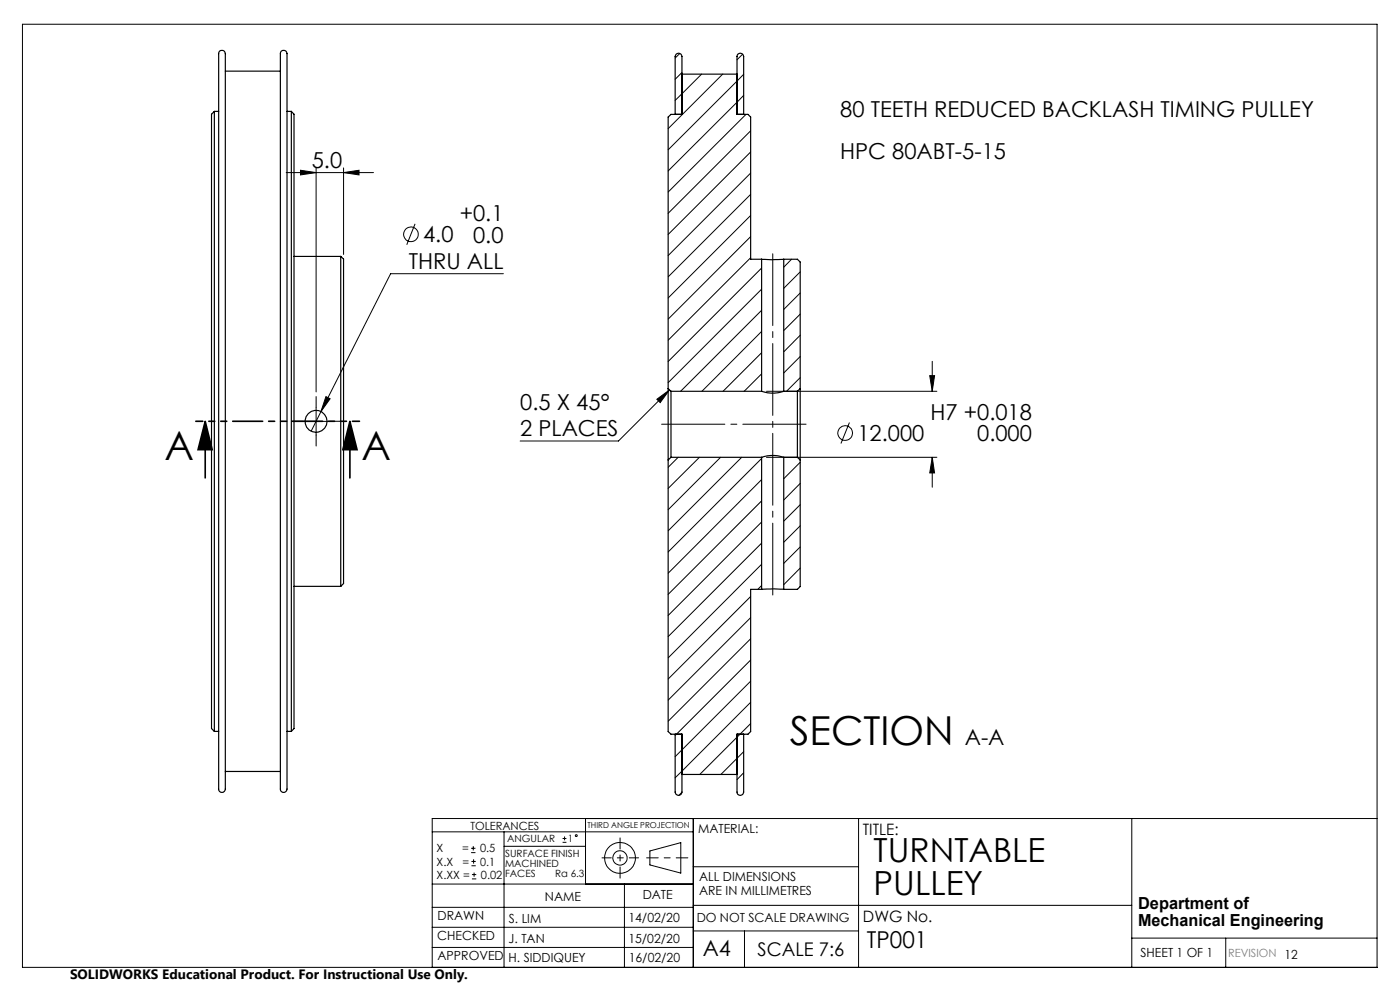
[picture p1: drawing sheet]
<svg xmlns="http://www.w3.org/2000/svg" width="297mm" height="210mm" viewBox="0 0 297 210" stroke-linecap="round" stroke-linejoin="round" font-family="sans-serif">
<g fill="none" stroke="#000" stroke-width=".21">
<path d="M4.8 5.1h287.3v200.1h-287.3zM144.2 11.4l-1 .9M144.7 15.4l-1.5 1.4M148.8 15.7l-5.6 5.6M153.3 15.7l-11.6 11.6M157.6 11.5l-1.2 1.2M157.8 15.8l-16.1 16M60.7 36.6h18.5M63.7 36.1l3.4 .5-3.4 .5zM67.1 35.6v47.5M72.9 36.6l3.3-.5v1zM72.9 35.6v18.4"/>
<path d="M157.8 20.2l-16.1 16.1M158.3 24.3l-16.6 16.4M159.2 27.8l-17.5 17.5M159.2 32.2l-17.5 17.5M159.2 36.7l-17.5 17.5M88.1 47.5l-1.8 4.4M106.8 58.1h-23.9l-14.8 29.2M159.2 41.2l-17.5 17.5M159.2 45.7l-17.5 17.5M159.2 50.2l-17.5 17.5M159.2 54.7l-17.5 17.5M161.6 56.9l-19.9 19.8"/>
<path d="M167.9 55l-1.6 1.7M169.8 57.7l-3.5 3.5M161.6 65.8l-17.2 17.2M161.6 70.3l-12.7 12.7M161.6 74.8l-8.2 8.2M161.6 79.3l-3.7 3.7M161.6 61.3l-19.9 19.9M169.8 62.2l-3.5 3.4M169.8 66.6l-3.5 3.5M169.8 71.1l-3.5 3.5M169.8 75.6l-3.5 3.5M197.2 79.7h1.1l-.5 3.3z"/>
<path d="M197.8 76.7v6.3M64.1 89.4h5.9M67.1 86.5v5.8M68.1 87.3l-2.1 4.2M69.1 84.1l.9 .5-1.9 2.7zM139.3 84.7l2.7-2-1.9 2.7zM142 82.7l-10.8 10.8h-20.9M143.9 97l-2.2 2.1M148.4 97l-6.7 6.6M152.9 97l-11.2 11.1M157.3 97l-15.6 15.6M161.6 97.3l-19.9 19.8"/>
<path d="M162.6 83h36.2M162.6 97h36.2M166.3 97v.1M169.8 80.1l-2.9 2.9M169.8 98.1l-3.5 3.5M180.2 89.6l-1.8 4.5M197.8 97l.5 3.3h-1.1zM197.8 97v6.4M161.6 101.7l-19.9 19.9M161.6 106.2l-19.9 19.9M161.6 110.7l-19.9 19.9M161.6 115.2l-19.9 19.8"/>
<path d="M161.6 119.7l-19.9 19.9M169.8 102.5l-3.5 3.6M169.8 107.1l-3.5 3.5M169.8 111.5l-3.5 3.5M169.8 116l-3.5 3.5M159.2 126.5l-17.5 17.5M159.2 131l-17.5 17.5M159.2 135.5l-17.5 17.5M161.6 124.2l-.8 .8M169.8 120.5l-3.5 3.5M157.8 159.4l-4.9 4.9M159.2 140l-16 16"/>
<path d="M159.2 144.5l-16 16M159.2 149l-16 16M159.2 153.5l-10.8 10.8M91.7 176.5h55.4M99.9 179.9h1M100.4 179.5v.9M106.9 176.5v28.7M106.9 179.5h17.3M119.3 178.7h.9M119.3 177.9h.9M119.8 177.4v.9M124.2 173.6v13.9"/>
<path d="M144.7 168.1l-.7 .6M147.1 173.6v31.6M157.8 163.9l-1.4 1.5M182.1 173.6v31.6M240.1 173.6v31.6M292.1 173.6h-200.4v31.6M91.7 196.7h55.4M91.7 192.5h55.4M91.7 187.5h55.4M99.9 180.9h1M100 183.6h.9M100 182.7h.9"/>
<path d="M100.1 186.4h.9M100.1 185.5h.9M100.5 182.3v.9M100.6 185.1v.9M132.5 187.5v17.7M137.9 180.5l6.5-1.8v6.5l-6.5-1.7zM147.1 183.9h35M147.1 197.5h35M147.1 192h93M157.9 197.5v7.7M240.1 199h52M260 199v6.2"/>
<path d="M91.7 201h55.4"/>
<circle cx="87.2" cy="49.7" r="1.56"/>
<circle cx="179.3" cy="91.9" r="1.56"/>
<circle cx="122.2" cy="177.3" r=".2"/>
<circle cx="131.5" cy="182" r="1.52"/>
<circle cx="131.5" cy="182" r="3.3"/>
</g>
<path d="M145.9 182h-8.7" fill="none" stroke="#000" stroke-width=".21" stroke-dasharray="15.2 1.3 1.3 1.3" stroke-dashoffset="12.8"/>
<path d="M131.5 177.7v8.6" fill="none" stroke="#000" stroke-width=".21" stroke-dasharray="15.2 1.3 1.3 1.3" stroke-dashoffset="12.9"/>
<path d="M127.7 182h7.8" fill="none" stroke="#000" stroke-width=".21" stroke-dasharray="15.2 1.3 1.3 1.3" stroke-dashoffset="13.3"/>
<path d="M43.5 89.4l1.5 6h-3zM43.5 89.4v12M74.2 89.4l1.5 6h-3zM74.2 89.4v12" fill="none" stroke="#000" stroke-width=".35"/>
<path d="M163.9 53v74.1" fill="none" stroke="#000" stroke-width=".21" stroke-dasharray="15.2 1.3 1.3 1.3" stroke-dashoffset="-.8"/>
<path d="M171 90h-30.6" fill="none" stroke="#000" stroke-width=".21" stroke-dasharray="15.2 1.3 1.3 1.3" stroke-dashoffset="1.8"/>
<path d="M64.1 89.4h-2.3M67.1 86.4v-2.3M67.1 92.3v2.3M70 89.4h2.3" fill="none" stroke="#000" stroke-width=".21" stroke-dasharray="15.2 1.3 1.3 1.3"/>
<path d="M76.3 89.4h-34.8" fill="none" stroke="#000" stroke-width=".35" stroke-dasharray="6.3 1.3 1.3 1.3 1.3 1.3" stroke-dashoffset="4.9"/>
<g fill="#000">
<path d="M72.9 36.6l3.3-.5v1zM63.7 36.1l3.4 .5-3.4 .5zM69.1 84.1l-1 3.2 1.9-2.7zM197.2 79.7h1.1l-.5 3.3zM197.8 97l.5 3.3h-1.1zM139.3 84.7l2.7-2-1.9 2.7z"/>
<path d="M74.2 89.4l1.5 6h-3zM43.5 89.4l1.5 6h-3z"/>
</g>
<g fill="none" stroke="#000" stroke-width=".25">
<path d="M46.6 10.9a.81 .81 0 0 1 1 0 .81 .81 0 0 1 .2 .9v154.9a.95 .95 0 0 1-1 1.4l-.2-.2a7.7 7.7 0 0 1-.2-3.3v-150a10.7 10.7 0 0 1 .2-3.7zM47.8 15.1h11.7M59.7 10.9a.81 .81 0 0 1 1 0 .81 .81 0 0 1 .2 .9v154.9a.95 .95 0 0 1-1 1.4l-.2-.2a7.7 7.7 0 0 1-.2-3.3v-150a10.7 10.7 0 0 1 .2-3.7zM144.7 15.7h11.7M45.5 23.6l-.6 .6v130.3l.6 .6M45.5 23.6v131.5M45.5 23.6h.9M60.9 23.6h.9M61.8 23.6v131.5M61.8 23.6l.6 .6v130.3l-.6 .6M143.2 24.3v-12.3a.72 .72 0 0 1 .8-.7 .72 .72 0 0 1 .7 .7v12.3h-2.4l-.6 .5v57.6M157.8 24.3v-12.3a.71 .71 0 0 0-.7-.7 .71 .71 0 0 0-.7 .7v12.3h2.3l.5 .5v30.2h2.4"/>
<path d="M62.4 54.4h9.9M72.3 54.4l.6 .6v68.8l-.6 .6M72.3 54.4v70M161.6 55h4.7M161.6 55v28M166.3 55v28M166.3 55h2.9l.6 .6v26.8M141.7 97.6v57.6l.6 .5h2.4v12.3a.72 .72 0 0 1-.7 .7 .72 .72 0 0 1-.8-.7v-12.3M141.7 82.4v15.2M141.7 82.4l.6 .6M142.3 83v14M142.3 97h19.3"/>
<path d="M142.3 83h19.3M142.3 97l-.6 .6M161.6 83a7.1 7.1 0 0 0 4.7 0M161.6 97a7.1 7.1 0 0 1 4.7 0M161.6 97v28M166.3 97v28M166.3 97h2.9M166.3 83h2.9M169.2 83v14M169.2 97l.6 .6M169.8 82.4v15.2M169.8 97.6v26.8l-.6 .6h-2.9"/>
<path d="M169.8 82.4l-.6 .6M62.4 124.4h9.9M161.6 125h-2.4v30.2l-.5 .5h-2.3v12.3a.71 .71 0 0 0 .7 .7 .71 .71 0 0 0 .7-.7v-12.3M161.6 125h4.7M45.5 155.1h.9M60.9 155.1h.9M47.8 163.6h11.7M144.7 164.3h11.7"/>
<circle cx="67" cy="89.4" r="2.33"/>
</g>
<g font-size="8.5">
<text x="34.9" y="97.5">A</text>
<text x="76.7" y="97.5">A</text>
<text x="167.5" y="158">SECTION</text>
</g>
<g font-size="7.1">
<text x="185.3" y="182.8">TURNTABLE</text>
<text x="185.3" y="189.9">PULLEY</text>
</g>
<text font-size="4.9" x="183.9" y="201">TP001</text>
<g font-size="4.7">
<text x="178.2" y="24.7">80 TEETH REDUCED BACKLASH TIMING PULLEY</text>
<text x="66.1" y="35.6">5.0</text>
<text x="178.2" y="33.8">HPC 80ABT-5-15</text>
<text x="97.5" y="46.9">+0.1</text>
<text x="89.8" y="51.4">4.0</text>
<text x="100.4" y="51.5">0.0</text>
<text x="86.7" y="57">THRU ALL</text>
<text x="110.4" y="87">0.5 X 45°</text>
<text x="197.4" y="89.1">H7 +0.018</text>
<text x="110.4" y="92.5">2 PLACES</text>
<text x="181.9" y="93.6">12.000</text>
<text x="207.3" y="93.6">0.000</text>
<text x="204.7" y="158">A-A</text>
<text x="149.1" y="202.9">A4</text>
</g>
<text font-size="4" x="160.7" y="202.8">SCALE 7:6</text>
<g font-size="3.5">
<text x="241.4" y="192.8">Department of</text>
<text x="241.4" y="196.3">Mechanical Engineering</text>
</g>
<g font-size="3.3">
<text x="183" y="177.2">TITLE:</text>
<text x="183.1" y="195.7">DWG No.</text>
</g>
<text font-size="2.9" x="14.9" y="207.6">SOLIDWORKS Educational Product. For Instructional Use Only.</text>
<g font-size="2.7">
<text x="148.1" y="176.7">MATERIAL:</text>
<text x="115.6" y="191">NAME</text>
<text x="136.3" y="190.8">DATE</text>
<text x="148.3" y="186.8">ALL DIMENSIONS</text>
<text x="148.3" y="189.8">ARE IN MILLIMETRES</text>
<text x="92.8" y="195.2">DRAWN</text>
<text x="107.9" y="195.7">S. LIM</text>
<text x="133.3" y="195.6">14/02/20</text>
<text x="147.8" y="195.7">DO NOT SCALE DRAWING</text>
<text x="92.8" y="199.3">CHECKED</text>
<text x="92.8" y="203.6">APPROVED</text>
<text x="107.9" y="199.9">J. TAN</text>
<text x="133.3" y="199.9">15/02/20</text>
<text x="242" y="203">SHEET 1 OF 1</text>
<text x="107.9" y="204.1">H. SIDDIQUEY</text>
<text x="133.4" y="204">16/02/20</text>
</g>
<g font-size="2.4">
<text x="99.8" y="176">TOLERANCES</text>
<text x="92.6" y="180.8">X</text>
<text x="92.6" y="183.6">X.X</text>
<text x="98" y="180.8">=</text>
<text x="98.1" y="183.6">=</text>
<text x="101.8" y="180.8">0.5</text>
<text x="101.9" y="183.6">0.1</text>
<text x="92.6" y="186.4">X.XX =</text>
<text x="102" y="186.4">0.02</text>
</g>
<text font-size="2.4" fill="#808080" x="260.6" y="203">REVISION 12</text>
<g font-size="2.1">
<text x="107.6" y="178.6">ANGULAR</text>
<text x="120.5" y="178.6">1</text>
<text x="107.2" y="181.8">SURFACE FINISH</text>
<text x="107.2" y="183.9">MACHINED</text>
<text x="107.2" y="186">FACES</text>
<text x="117.8" y="186">Ra 6.3</text>
</g>
<text font-size="1.7" x="124.6" y="175.7">THIRD ANGLE PROJECTION</text>
</svg>
